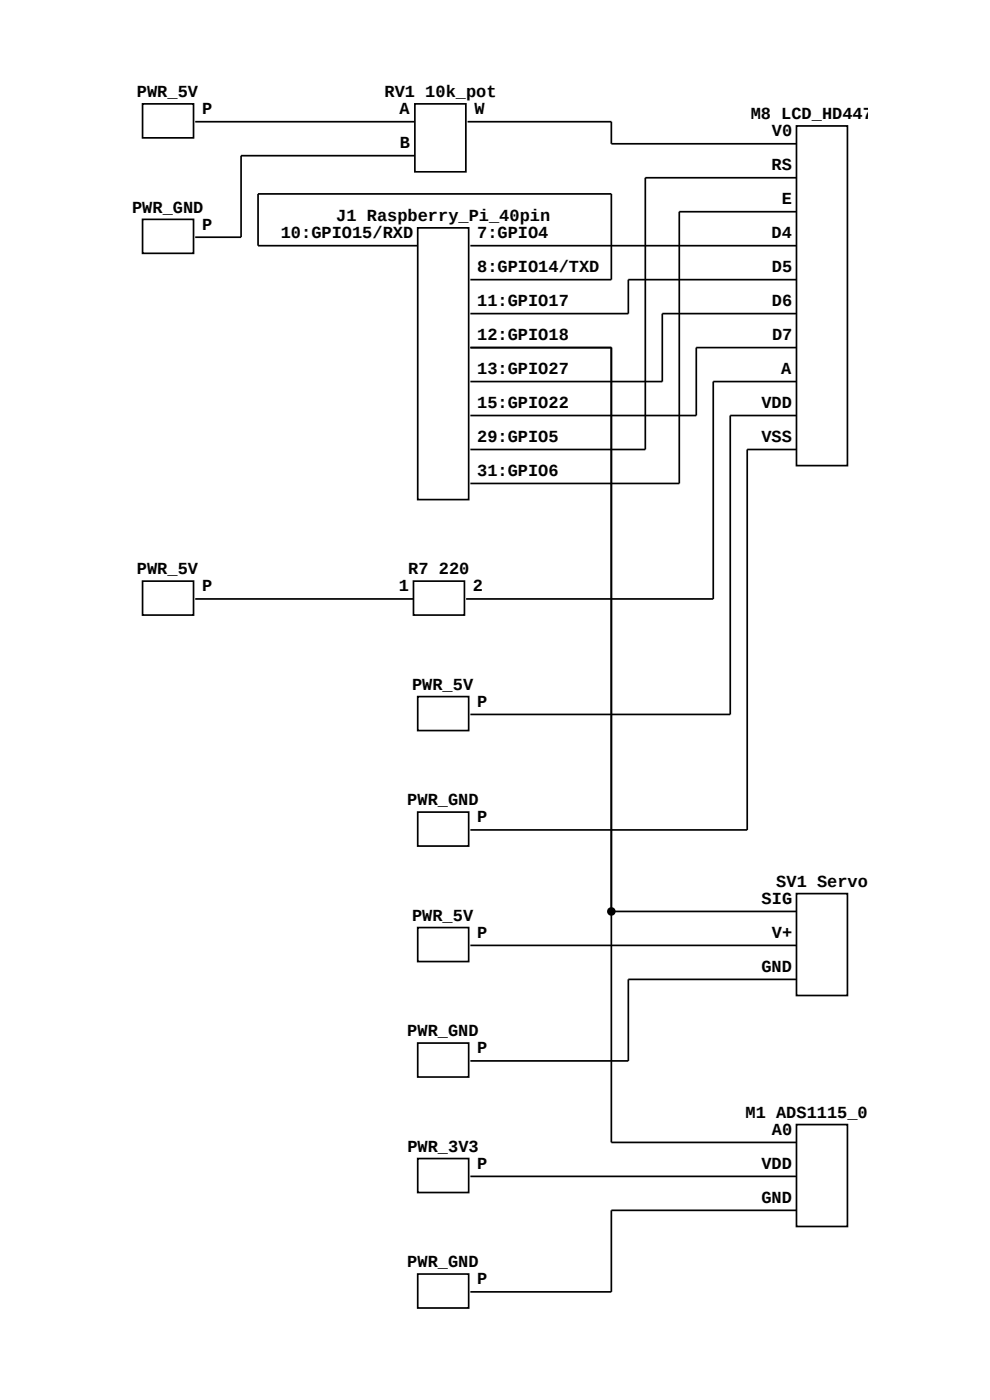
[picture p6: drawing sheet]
<svg xmlns="http://www.w3.org/2000/svg" width="210mm" height="297mm" viewBox="0 0 210 297" stroke-linecap="round" stroke-linejoin="round" font-family="sans-serif">
<g fill="none" stroke="#000" stroke-width=".36">
<path d="M30.2 22h10.8v7.2h-10.8zM41.4 25.8h46.6M88 22h10.8v14.4h-10.8zM88 33h-36.9v17.3h-9.7M99.2 25.8h30.5v4.7h39.3M169 26.7h10.8v72.1h-10.8zM169 37.7h-32.1v57.7h-37.1M30.2 46.5h10.8v7.2h-10.8zM88.6 48.3h10.8v57.7h-10.8zM88.6 52.1h-33.9v-11h75v18.2h-29.9M99.8 52.1h69.2M169 59.3h-35.7v7.2h-33.5"/>
<path d="M169 44.9h-24.9v57.7h-44.3M99.8 73.7h29.9v168.7h39.3M169 73.7h-21.3v14.5h-47.9M169 66.5h-28.5v14.4h-40.7M169 95.4h-10.5v80.7h-58.7M169 80.9h-17.7v46.2h-52.4M169 88.2h-14.1v63.4h-55.1M30.2 123.3h10.8v7.2h-10.8zM41.4 127.1h46.3M87.7 123.3h10.8v7.2h-10.8zM88.6 147.8h10.8v7.2h-10.8zM88.6 172.3h10.8v7.2h-10.8z"/>
<path d="M88.6 196.8h10.8v7.2h-10.8zM129.7 193.4h39.3M169 189.6h10.8v21.6h-10.8zM99.8 200.6h69.2M169 207.8h-35.7v17.3h-33.5M88.6 221.3h10.8v7.2h-10.8zM169 238.6h10.8v21.6h-10.8zM88.6 245.8h10.8v7.2h-10.8zM99.8 249.6h69.2M169 256.8h-39.3v17.3h-29.9M88.6 270.3h10.8v7.2h-10.8z"/>
</g>
<circle cx="129.7" cy="193.4" r=".73" fill="#000" stroke="#000" stroke-width=".36"/>
<g font-size="3.6">
<text x="29" y="20.6">PWR_5V</text>
<text x="81.6" y="20.6">RV1 10k_pot</text>
<text x="42.9" y="24.2">P</text>
<text x="84.8" y="24.2">A</text>
<text x="100.6" y="24.2">W</text>
<text x="159.2" y="25.3">M8 LCD_HD447</text>
<text x="163.8" y="28.9">V0</text>
<text x="84.8" y="31.4">B</text>
<text x="163.7" y="36.1">RS</text>
<text x="28" y="45.1">PWR_GND</text>
<text x="71.3" y="46.9">J1 Raspberry_Pi_40pin</text>
<text x="165.9" y="43.3">E</text>
<text x="42.9" y="48.7">P</text>
<text x="59.6" y="50.5">10:GPIO15/RXD</text>
<text x="101.2" y="50.5">7:GPIO4</text>
<text x="163.7" y="50.5">D4</text>
<text x="101.2" y="57.7">8:GPIO14/TXD</text>
<text x="163.7" y="57.7">D5</text>
<text x="101.2" y="64.9">11:GPIO17</text>
<text x="163.7" y="64.9">D6</text>
<text x="101.2" y="72.1">12:GPIO18</text>
<text x="163.8" y="72.1">D7</text>
<text x="101.2" y="79.3">13:GPIO27</text>
<text x="165.7" y="79.3">A</text>
<text x="101.2" y="86.5">15:GPIO22</text>
<text x="161.5" y="86.5">VDD</text>
<text x="101.2" y="93.7">29:GPIO5</text>
<text x="161.5" y="93.7">VSS</text>
<text x="101.2" y="100.9">31:GPIO6</text>
<text x="29" y="121.8">PWR_5V</text>
<text x="42.9" y="125.4">P</text>
<text x="84.6" y="125.4">1</text>
<text x="86.6" y="121.8">R7 220</text>
<text x="100.3" y="125.4">2</text>
<text x="87.4" y="146.3">PWR_5V</text>
<text x="101.2" y="149.9">P</text>
<text x="86.4" y="170.8">PWR_GND</text>
<text x="101.2" y="174.4">P</text>
<text x="161.6" y="191.7">SIG</text>
<text x="164.7" y="188.1">SV1 Servo</text>
<text x="87.4" y="195.3">PWR_5V</text>
<text x="101.2" y="198.9">P</text>
<text x="163.7" y="198.9">V+</text>
<text x="161.5" y="206.1">GND</text>
<text x="86.4" y="219.8">PWR_GND</text>
<text x="101.2" y="223.4">P</text>
<text x="158.1" y="237.1">M1 ADS1115_0x</text>
<text x="86.4" y="244.3">PWR_3V3</text>
<text x="163.8" y="240.7">A0</text>
<text x="101.2" y="247.9">P</text>
<text x="161.5" y="247.9">VDD</text>
<text x="161.5" y="255.1">GND</text>
<text x="86.4" y="268.8">PWR_GND</text>
<text x="101.2" y="272.4">P</text>
</g>
</svg>
